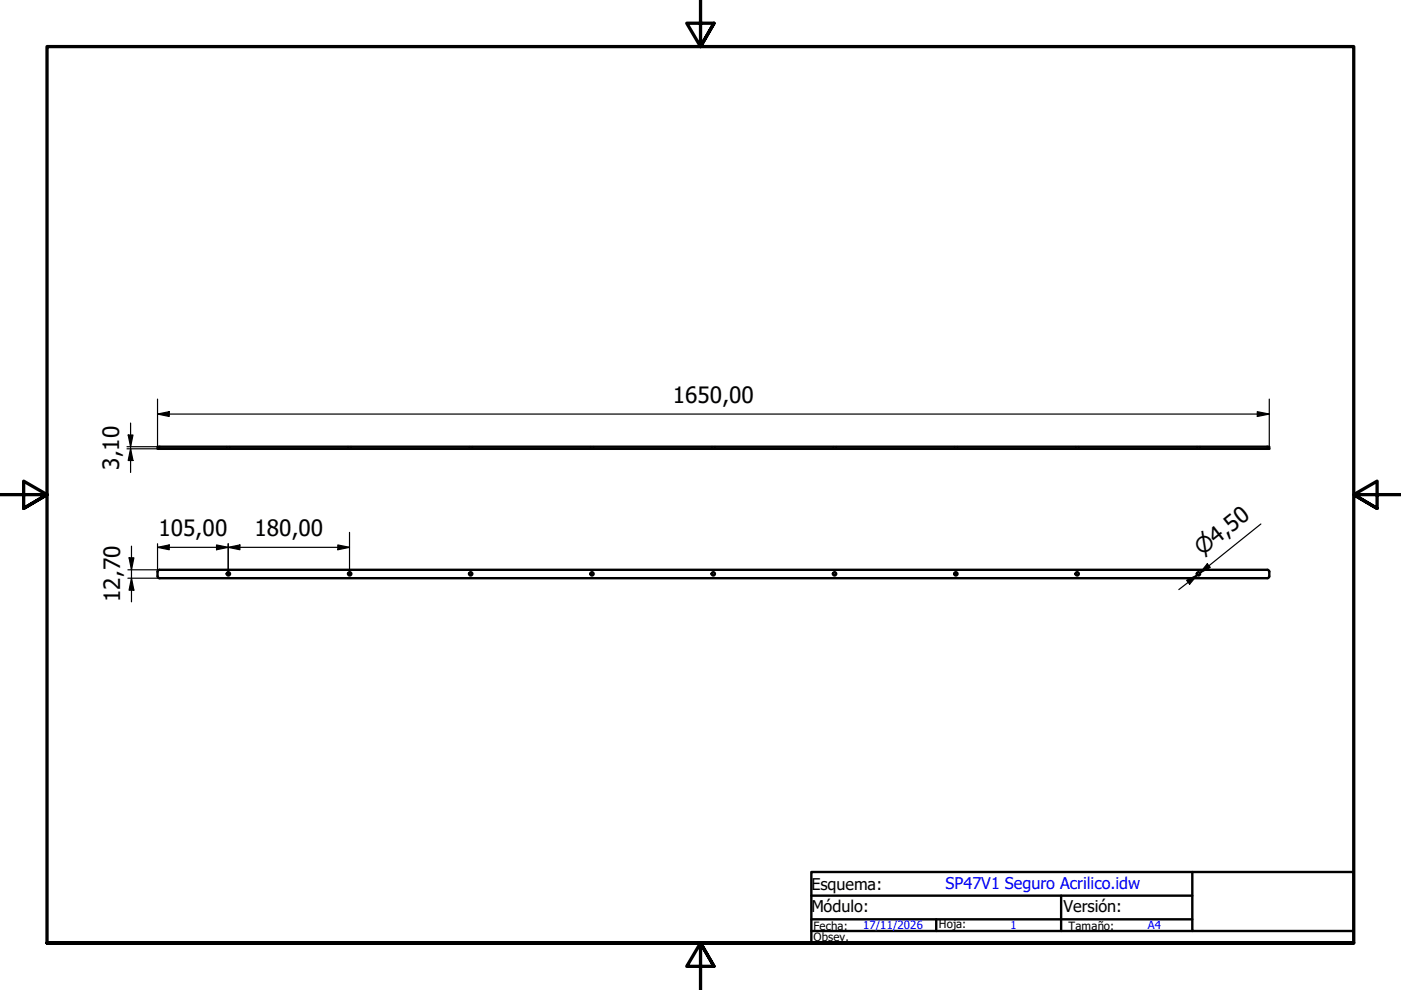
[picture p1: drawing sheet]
<svg xmlns="http://www.w3.org/2000/svg" width="297mm" height="210mm" viewBox="0 0 297 210" stroke-linecap="round" stroke-linejoin="round" font-family="sans-serif">
<!-- layer: Visible (ISO) -->
<g fill="none" stroke="#000" stroke-width=".51">
<path d="M33.4 94.7h235.7v.5h-235.7zM33.4 122.2l.2 .3 .2 .1M33.4 121.2v.9M33.8 120.8l-.3 .2-.1 .2M33.8 120.8h234.9l.4 .2v.2M269.1 121.2v.9M269.1 122.2v.2l-.4 .2h-234.9"/>
<circle cx="48.4" cy="121.7" r=".35"/>
<circle cx="74.1" cy="121.7" r=".35"/>
<circle cx="99.8" cy="121.7" r=".35"/>
<circle cx="125.5" cy="121.7" r=".35"/>
<circle cx="151.2" cy="121.7" r=".35"/>
<circle cx="176.9" cy="121.7" r=".35"/>
<circle cx="202.7" cy="121.7" r=".35"/>
<circle cx="228.4" cy="121.7" r=".35"/>
<circle cx="254.1" cy="121.7" r=".35"/>
</g>
<!-- layer: Hidden (ISO) -->
<g fill="none" stroke="#000" stroke-width=".38">
<path d="M48.1 94.7v.1M48.1 95v.2M48.7 94.7v.1M48.7 95v.2M73.8 94.7v.1M73.8 95v.2M74.4 94.7v.1M74.4 95v.2M99.5 94.7v.1M99.5 95v.2M100.1 94.7v.1M100.1 95v.2"/>
<path d="M125.2 94.7v.1M125.2 95v.2M125.9 94.7v.1M125.9 95v.2M150.9 94.7v.1M150.9 95v.2M151.6 94.7v.1M151.6 95v.2M176.7 94.7v.1M176.7 95v.2M177.3 94.7v.1M177.3 95v.2"/>
<path d="M202.4 94.7v.1M202.4 95v.2M203 94.7v.1M203 95v.2M228.1 94.7v.1M228.1 95v.2M228.7 94.7v.1M228.7 95v.2M253.8 94.7v.1M253.8 95v.2M254.4 94.7v.1M254.4 95v.2"/>
</g>
<!-- layer: Border (ISO) -->
<path d="M148.5 -.1v10l-2.9-5h5.8l-2.9 5 2.9-5M0 104.9h10l-5-2.9v5.8l5-2.9-5 2.9M297 104.9h-10l5-2.9v5.8l-5-2.9 5 2.9M10 199.9v-190h277v190h-277h277M151.4 204.9l-2.9-5 2.9 5h-5.8l2.9-5v10" fill="none" stroke="#000" stroke-width=".7"/>
<!-- layer: Title (ISO) -->
<path d="M172 184.9h115v15h-115zM172 197.4h80.8M172 194.9h80.8M172 189.9h80.8M198.5 194.9v2.5M225 189.9v7.5M252.8 184.9v12.5h34.2" fill="none" stroke="#000" stroke-width=".51"/>
<!-- layer: Dimension (ISO) -->
<g fill="none" stroke="#000" stroke-width=".25">
<path d="M26.9 95.2h6.5M27.2 92.2h1l-.5 2.5zM27.7 95.2l.5 2.4h-1zM27.7 89.7v10.5M33.4 87.8l2.5-.5v1zM33.4 84.6v10.1h-6.5M33.4 87.8h235.7M266.6 87.3l2.5 .5-2.5 .5zM269.1 84.6v10.1M27.4 118.3h1l-.5 2.5zM27.9 115.8v11.8M33.4 116l2.5-.5v1.1z"/>
<path d="M33.4 115.3v5.9M33.4 116h40.7M45.9 115.5l2.5 .5-2.5 .6zM48.4 116l2.5-.5v1.1zM48.4 115.3v6.4M71.6 115.5l2.5 .5-2.5 .6zM74.1 112.9v8.8M256 119.5l.6 .8-2.2 1.2zM267.3 111.1l-12.9 10.4 1.9-1.6M27.1 120.8h6.7M27.1 122.6h6.7M27.9 122.6l.5 2.5h-1z"/>
<path d="M251.6 123l2.3-1.1-1.7 2zM253.9 121.9l-4 3.1"/>
</g>
<g fill="#000">
<path d="M27.2 92.2h1l-.5 2.5z" fill-rule="evenodd"/>
<path d="M27.7 95.2l.5 2.4h-1z" fill-rule="evenodd"/>
<path d="M33.4 87.8l2.5-.5v1z" fill-rule="evenodd"/>
<path d="M266.6 87.3l2.5 .5-2.5 .5z" fill-rule="evenodd"/>
<path d="M27.4 118.3h1l-.5 2.5z" fill-rule="evenodd"/>
<path d="M33.4 116l2.5-.5v1.1z" fill-rule="evenodd"/>
<path d="M45.9 115.5l2.5 .5-2.5 .6z" fill-rule="evenodd"/>
<path d="M48.4 116l2.5-.5v1.1z" fill-rule="evenodd"/>
<path d="M71.6 115.5l2.5 .5-2.5 .6z" fill-rule="evenodd"/>
<path d="M256 119.5l.6 .8-2.2 1.2z" fill-rule="evenodd"/>
<path d="M27.9 122.6l.5 2.5h-1z" fill-rule="evenodd"/>
<path d="M251.6 123l2.3-1.1-1.7 2z" fill-rule="evenodd"/>
</g>
<g font-size="4.8">
<text x="142.6" y="85.4">1650,00</text>
<text x="25.3" y="99.6" transform="rotate(-90 25.3 99.6)">3,10</text>
<text x="33.6" y="113.7">105,00</text>
<text x="54" y="113.7">180,00</text>
<text x="25.5" y="127.7" transform="rotate(-90 25.5 127.7)">12,70</text>
</g>
<text font-size="4.6" x="254.9" y="118" transform="rotate(-39 254.9 118)">⌀4,50</text>
<g font-size="3.4">
<text x="172" y="188.7">Esquema:</text>
<text x="172" y="193.5">Módulo:</text>
<text x="225.5" y="193.5">Versión:</text>
</g>
<text font-size="3.4" fill="#00f" x="200.5" y="188.5">SP47V1 Seguro Acrilico.idw</text>
<g font-size="2.4">
<text x="172.5" y="197.2">Fecha:</text>
<text x="199.1" y="196.8">Hoja:</text>
<text x="226.6" y="197.1">Tamaño:</text>
<text x="172.5" y="199.6">Obsev.</text>
</g>
<g font-size="2.4" fill="#00f">
<text x="183" y="197">17/11/2026</text>
<text x="214.2" y="196.9">1</text>
<text x="243.4" y="197">A4</text>
</g>
</svg>
